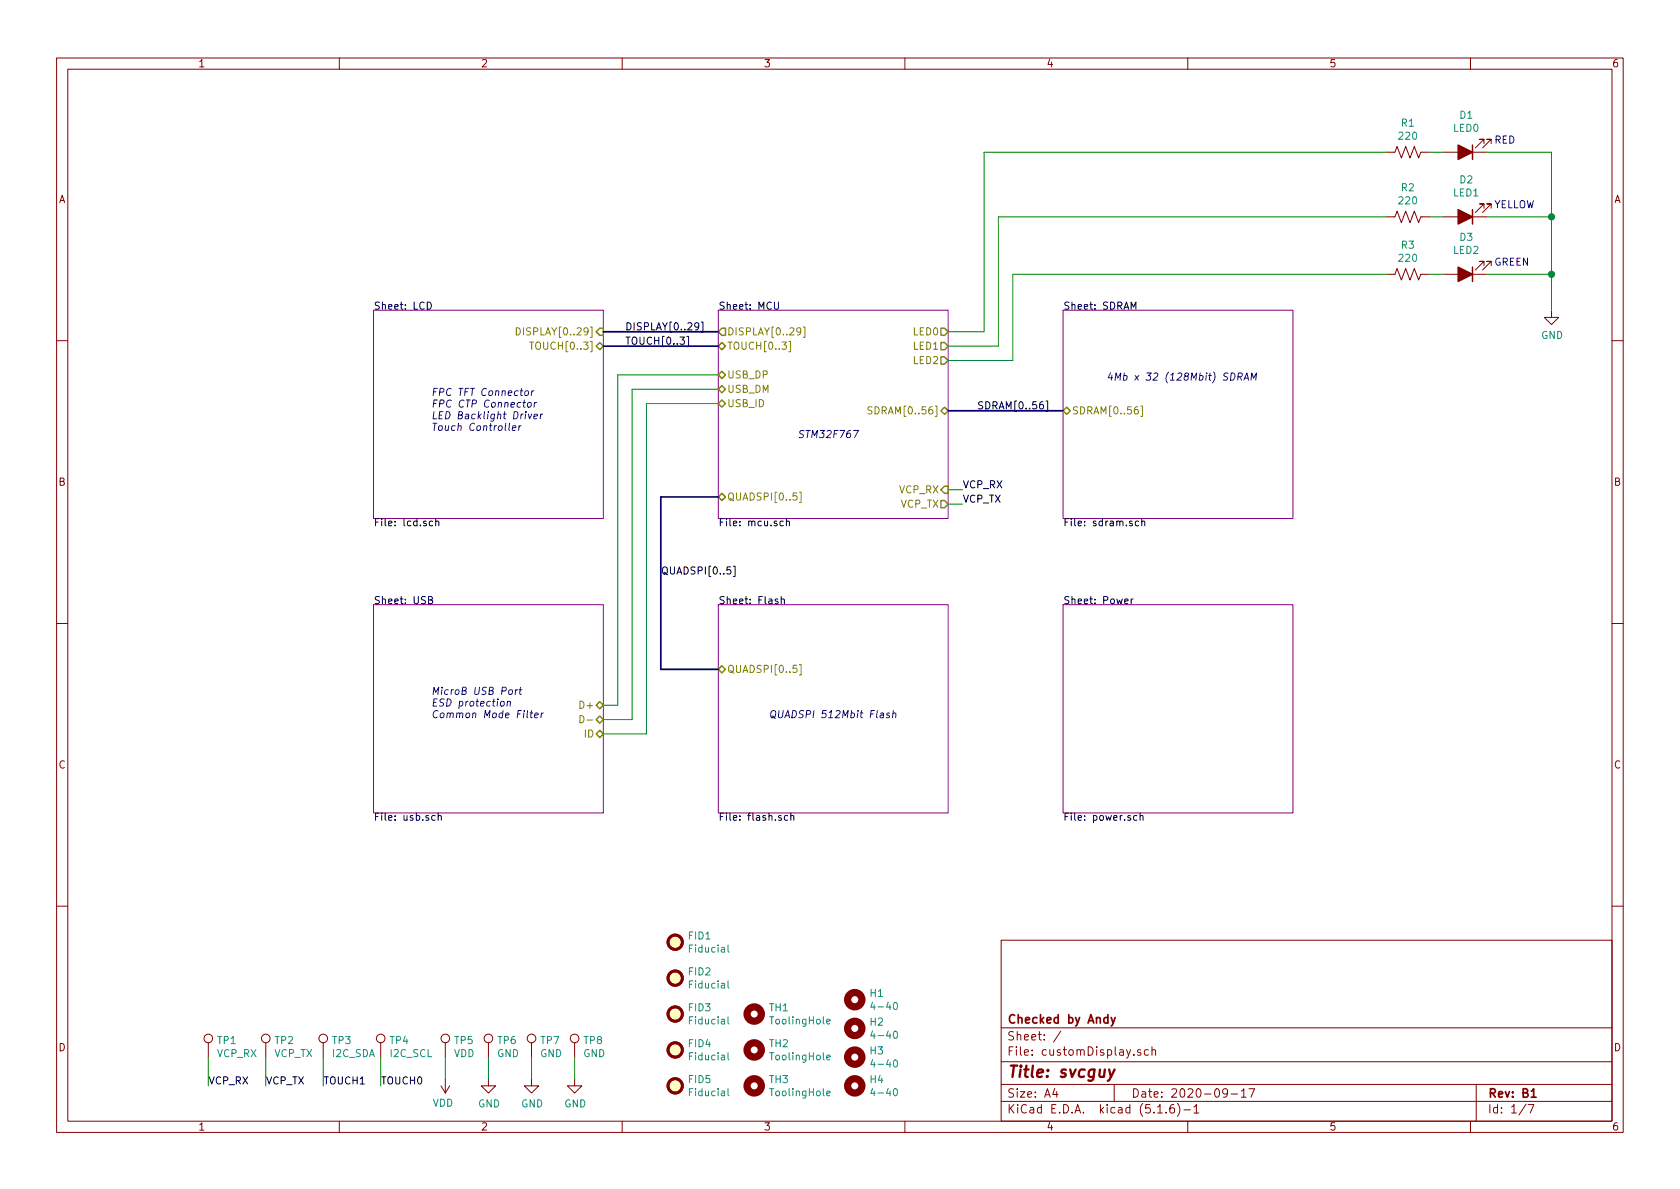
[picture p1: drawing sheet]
EESchema Schematic File Version 4
EELAYER 30 0
EELAYER END
$Descr A4 11693 8268
encoding utf-8
Sheet 1 7
Title "svcguy"
Date "2020-09-17"
Rev "B1"
Comp "Checked by Andy"
Comment1 ""
Comment2 ""
Comment3 ""
Comment4 ""
$EndDescr
$Sheet
S 5000 2150 1600 1450
U 5F50CA7C
F0 "MCU" 50
F1 "mcu.sch" 50
F2 "SDRAM[0..56]" B R 6600 2850 50 
F3 "QUADSPI[0..5]" B L 5000 3450 50 
F4 "DISPLAY[0..29]" O L 5000 2300 50 
F5 "TOUCH[0..3]" B L 5000 2400 50 
F6 "USB_DP" B L 5000 2600 50 
F7 "USB_DM" B L 5000 2700 50 
F8 "USB_ID" B L 5000 2800 50 
F9 "LED0" O R 6600 2300 50 
F10 "LED1" O R 6600 2400 50 
F11 "LED2" O R 6600 2500 50 
F12 "VCP_RX" I R 6600 3400 50 
F13 "VCP_TX" O R 6600 3500 50 
$EndSheet
$Sheet
S 7400 2150 1600 1450
U 5F50CAB7
F0 "SDRAM" 50
F1 "sdram.sch" 50
F2 "SDRAM[0..56]" B L 7400 2850 50 
$EndSheet
Wire Bus Line
	6600 2850 7400 2850
Text Label 6800 2850 0    50   ~ 0
SDRAM[0..56]
$Sheet
S 2600 2150 1600 1450
U 61AA3C24
F0 "LCD" 50
F1 "lcd.sch" 50
F2 "DISPLAY[0..29]" I R 4200 2300 50 
F3 "TOUCH[0..3]" B R 4200 2400 50 
$EndSheet
Wire Bus Line
	4200 2300 5000 2300
Wire Bus Line
	4200 2400 5000 2400
Text Label 4350 2300 0    50   ~ 0
DISPLAY[0..29]
Text Label 4350 2400 0    50   ~ 0
TOUCH[0..3]
$Sheet
S 5000 4200 1600 1450
U 61F63FC2
F0 "Flash" 50
F1 "flash.sch" 50
F2 "QUADSPI[0..5]" B L 5000 4650 50 
$EndSheet
Wire Bus Line
	5000 3450 4600 3450
Wire Bus Line
	4600 3450 4600 4650
Wire Bus Line
	4600 4650 5000 4650
Text Label 4600 4000 0    50   ~ 0
QUADSPI[0..5]
$Sheet
S 2600 4200 1600 1450
U 5F5FBAF1
F0 "USB" 50
F1 "usb.sch" 50
F2 "D+" B R 4200 4900 50 
F3 "D-" B R 4200 5000 50 
F4 "ID" B R 4200 5100 50 
$EndSheet
Wire Wire Line
	5000 2600 4300 2600
Wire Wire Line
	4300 2600 4300 4900
Wire Wire Line
	4300 4900 4200 4900
Wire Wire Line
	5000 2700 4400 2700
Wire Wire Line
	4400 2700 4400 5000
Wire Wire Line
	4400 5000 4200 5000
Wire Wire Line
	5000 2800 4500 2800
Wire Wire Line
	4500 2800 4500 5100
Wire Wire Line
	4500 5100 4200 5100
$Comp
L Mechanical:MountingHole H1
U 1 1
P 5950 6950
F 0 "H1" H 6050 6996 50  0000 L CNN
F 1 "4-40" H 6050 6905 50  0000 L CNN
F 2 "MountingHole:MountingHole_3.2mm_M3" H 5950 6950 50  0001 C CNN
F 3 "~" H 5950 6950 50  0001 C CNN
F 4 "DNP" H 5950 6950 50  0001 C CNN "LCSC"
F 5 "DNP" H 5950 6950 50  0001 C CNN "Digikey"
	1    5950 6950
	1    0    0    -1  
$EndComp
$Comp
L Mechanical:MountingHole H2
U 1 1
P 5950 7150
F 0 "H2" H 6050 7196 50  0000 L CNN
F 1 "4-40" H 6050 7105 50  0000 L CNN
F 2 "MountingHole:MountingHole_3.2mm_M3" H 5950 7150 50  0001 C CNN
F 3 "~" H 5950 7150 50  0001 C CNN
F 4 "DNP" H 5950 7150 50  0001 C CNN "LCSC"
F 5 "DNP" H 5950 7150 50  0001 C CNN "Digikey"
	1    5950 7150
	1    0    0    -1  
$EndComp
$Comp
L Mechanical:MountingHole H3
U 1 1
P 5950 7350
F 0 "H3" H 6050 7396 50  0000 L CNN
F 1 "4-40" H 6050 7305 50  0000 L CNN
F 2 "MountingHole:MountingHole_3.2mm_M3" H 5950 7350 50  0001 C CNN
F 3 "~" H 5950 7350 50  0001 C CNN
F 4 "DNP" H 5950 7350 50  0001 C CNN "LCSC"
F 5 "DNP" H 5950 7350 50  0001 C CNN "Digikey"
	1    5950 7350
	1    0    0    -1  
$EndComp
$Comp
L Mechanical:MountingHole H4
U 1 1
P 5950 7550
F 0 "H4" H 6050 7596 50  0000 L CNN
F 1 "4-40" H 6050 7505 50  0000 L CNN
F 2 "MountingHole:MountingHole_3.2mm_M3" H 5950 7550 50  0001 C CNN
F 3 "~" H 5950 7550 50  0001 C CNN
F 4 "DNP" H 5950 7550 50  0001 C CNN "LCSC"
F 5 "DNP" H 5950 7550 50  0001 C CNN "Digikey"
	1    5950 7550
	1    0    0    -1  
$EndComp
$Sheet
S 7400 4200 1600 1450
U 5F60D2EA
F0 "Power" 50
F1 "power.sch" 50
$EndSheet
$Comp
L Device:LED_ALT D1
U 1 1
P 10200 1050
F 0 "D1" H 10193 795 50  0000 C CNN
F 1 "LED0" H 10193 886 50  0000 C CNN
F 2 "jlcpcb_smt:LED_0603_1608Metric" H 10200 1050 50  0001 C CNN
F 3 "~" H 10200 1050 50  0001 C CNN
F 4 "C2286" H 10200 1050 50  0001 C CNN "LCSC"
F 5 "160-1447-1-ND" H 10200 1050 50  0001 C CNN "Digikey"
	1    10200 1050
	-1   0    0    1   
$EndComp
$Comp
L Device:R_US R1
U 1 1
P 9800 1050
F 0 "R1" V 9595 1050 50  0000 C CNN
F 1 "220" V 9686 1050 50  0000 C CNN
F 2 "jlcpcb_smt:R_0402_1005Metric" V 9840 1040 50  0001 C CNN
F 3 "~" H 9800 1050 50  0001 C CNN
F 4 "C25091" V 9800 1050 50  0001 C CNN "LCSC"
F 5 "311-220LRCT-ND" V 9800 1050 50  0001 C CNN "Digikey"
	1    9800 1050
	0    1    1    0   
$EndComp
Text Notes 10400 1000 0    50   ~ 0
RED
$Comp
L Device:LED_ALT D2
U 1 1
P 10200 1500
F 0 "D2" H 10193 1245 50  0000 C CNN
F 1 "LED1" H 10193 1336 50  0000 C CNN
F 2 "jlcpcb_smt:LED_0603_1608Metric" H 10200 1500 50  0001 C CNN
F 3 "~" H 10200 1500 50  0001 C CNN
F 4 "C72038" H 10200 1500 50  0001 C CNN "LCSC"
F 5 "160-1448-1-ND" H 10200 1500 50  0001 C CNN "Digikey"
	1    10200 1500
	-1   0    0    1   
$EndComp
Text Notes 10400 1450 0    50   ~ 0
YELLOW
$Comp
L Device:LED_ALT D3
U 1 1
P 10200 1900
F 0 "D3" H 10193 1645 50  0000 C CNN
F 1 "LED2" H 10193 1736 50  0000 C CNN
F 2 "jlcpcb_smt:LED_0603_1608Metric" H 10200 1900 50  0001 C CNN
F 3 "~" H 10200 1900 50  0001 C CNN
F 4 "C72043" H 10200 1900 50  0001 C CNN "LCSC"
F 5 "160-1446-1-ND" H 10200 1900 50  0001 C CNN "Digikey"
	1    10200 1900
	-1   0    0    1   
$EndComp
Text Notes 10400 1850 0    50   ~ 0
GREEN
$Comp
L Device:R_US R2
U 1 1
P 9800 1500
F 0 "R2" V 9595 1500 50  0000 C CNN
F 1 "220" V 9686 1500 50  0000 C CNN
F 2 "jlcpcb_smt:R_0402_1005Metric" V 9840 1490 50  0001 C CNN
F 3 "~" H 9800 1500 50  0001 C CNN
F 4 "C25091" V 9800 1500 50  0001 C CNN "LCSC"
F 5 "311-220LRCT-ND" V 9800 1500 50  0001 C CNN "Digikey"
	1    9800 1500
	0    1    1    0   
$EndComp
$Comp
L Device:R_US R3
U 1 1
P 9800 1900
F 0 "R3" V 9595 1900 50  0000 C CNN
F 1 "220" V 9686 1900 50  0000 C CNN
F 2 "jlcpcb_smt:R_0402_1005Metric" V 9840 1890 50  0001 C CNN
F 3 "~" H 9800 1900 50  0001 C CNN
F 4 "C25091" V 9800 1900 50  0001 C CNN "LCSC"
F 5 "311-220LRCT-ND" V 9800 1900 50  0001 C CNN "Digikey"
	1    9800 1900
	0    1    1    0   
$EndComp
$Comp
L power:GND #PWR01
U 1 1
P 10800 2150
F 0 "#PWR01" H 10800 1900 50  0001 C CNN
F 1 "GND" H 10805 1977 50  0000 C CNN
F 2 "" H 10800 2150 50  0001 C CNN
F 3 "" H 10800 2150 50  0001 C CNN
	1    10800 2150
	1    0    0    -1  
$EndComp
Wire Wire Line
	10350 1050 10800 1050
Wire Wire Line
	10800 1050 10800 1500
Wire Wire Line
	10350 1500 10800 1500
Connection ~ 10800 1500
Wire Wire Line
	10800 1500 10800 1900
Wire Wire Line
	10350 1900 10800 1900
Connection ~ 10800 1900
Wire Wire Line
	10800 1900 10800 2150
Wire Wire Line
	9950 1050 10050 1050
Wire Wire Line
	9950 1500 10050 1500
Wire Wire Line
	9950 1900 10050 1900
Wire Wire Line
	9650 1900 7050 1900
Wire Wire Line
	7050 1900 7050 2500
Wire Wire Line
	7050 2500 6600 2500
Wire Wire Line
	6950 1500 6950 2400
Wire Wire Line
	6950 2400 6600 2400
Wire Wire Line
	6950 1500 9650 1500
Wire Wire Line
	9650 1050 6850 1050
Wire Wire Line
	6850 1050 6850 2300
Wire Wire Line
	6850 2300 6600 2300
$Comp
L Mechanical:MountingHole TH1
U 1 1
P 5250 7050
F 0 "TH1" H 5350 7096 50  0000 L CNN
F 1 "ToolingHole" H 5350 7005 50  0000 L CNN
F 2 "jlcpcb_smt:JLC_TOOLING_HOLE" H 5250 7050 50  0001 C CNN
F 3 "~" H 5250 7050 50  0001 C CNN
F 4 "DNP" H 5250 7050 50  0001 C CNN "Digikey"
F 5 "DNP" H 5250 7050 50  0001 C CNN "LCSC"
	1    5250 7050
	1    0    0    -1  
$EndComp
$Comp
L Mechanical:MountingHole TH2
U 1 1
P 5250 7300
F 0 "TH2" H 5350 7346 50  0000 L CNN
F 1 "ToolingHole" H 5350 7255 50  0000 L CNN
F 2 "jlcpcb_smt:JLC_TOOLING_HOLE" H 5250 7300 50  0001 C CNN
F 3 "~" H 5250 7300 50  0001 C CNN
F 4 "DNP" H 5250 7300 50  0001 C CNN "Digikey"
F 5 "DNP" H 5250 7300 50  0001 C CNN "LCSC"
	1    5250 7300
	1    0    0    -1  
$EndComp
$Comp
L Mechanical:MountingHole TH3
U 1 1
P 5250 7550
F 0 "TH3" H 5350 7596 50  0000 L CNN
F 1 "ToolingHole" H 5350 7505 50  0000 L CNN
F 2 "jlcpcb_smt:JLC_TOOLING_HOLE" H 5250 7550 50  0001 C CNN
F 3 "~" H 5250 7550 50  0001 C CNN
F 4 "DNP" H 5250 7550 50  0001 C CNN "Digikey"
F 5 "DNP" H 5250 7550 50  0001 C CNN "LCSC"
	1    5250 7550
	1    0    0    -1  
$EndComp
$Comp
L Mechanical:Fiducial FID1
U 1 1
P 4700 6550
F 0 "FID1" H 4785 6596 50  0000 L CNN
F 1 "Fiducial" H 4785 6505 50  0000 L CNN
F 2 "Fiducial:Fiducial_1mm_Mask2mm" H 4700 6550 50  0001 C CNN
F 3 "~" H 4700 6550 50  0001 C CNN
F 4 "DNP" H 4700 6550 50  0001 C CNN "Digikey"
F 5 "DNP" H 4700 6550 50  0001 C CNN "LCSC"
	1    4700 6550
	1    0    0    -1  
$EndComp
$Comp
L Mechanical:Fiducial FID2
U 1 1
P 4700 6800
F 0 "FID2" H 4785 6846 50  0000 L CNN
F 1 "Fiducial" H 4785 6755 50  0000 L CNN
F 2 "Fiducial:Fiducial_1mm_Mask2mm" H 4700 6800 50  0001 C CNN
F 3 "~" H 4700 6800 50  0001 C CNN
F 4 "DNP" H 4700 6800 50  0001 C CNN "Digikey"
F 5 "DNP" H 4700 6800 50  0001 C CNN "LCSC"
	1    4700 6800
	1    0    0    -1  
$EndComp
$Comp
L Mechanical:Fiducial FID3
U 1 1
P 4700 7050
F 0 "FID3" H 4785 7096 50  0000 L CNN
F 1 "Fiducial" H 4785 7005 50  0000 L CNN
F 2 "Fiducial:Fiducial_1mm_Mask2mm" H 4700 7050 50  0001 C CNN
F 3 "~" H 4700 7050 50  0001 C CNN
F 4 "DNP" H 4700 7050 50  0001 C CNN "Digikey"
F 5 "DNP" H 4700 7050 50  0001 C CNN "LCSC"
	1    4700 7050
	1    0    0    -1  
$EndComp
$Comp
L Mechanical:Fiducial FID4
U 1 1
P 4700 7300
F 0 "FID4" H 4785 7346 50  0000 L CNN
F 1 "Fiducial" H 4785 7255 50  0000 L CNN
F 2 "Fiducial:Fiducial_1mm_Mask2mm" H 4700 7300 50  0001 C CNN
F 3 "~" H 4700 7300 50  0001 C CNN
F 4 "DNP" H 4700 7300 50  0001 C CNN "Digikey"
F 5 "DNP" H 4700 7300 50  0001 C CNN "LCSC"
	1    4700 7300
	1    0    0    -1  
$EndComp
$Comp
L Mechanical:Fiducial FID5
U 1 1
P 4700 7550
F 0 "FID5" H 4785 7596 50  0000 L CNN
F 1 "Fiducial" H 4785 7505 50  0000 L CNN
F 2 "Fiducial:Fiducial_1mm_Mask2mm" H 4700 7550 50  0001 C CNN
F 3 "~" H 4700 7550 50  0001 C CNN
F 4 "DNP" H 4700 7550 50  0001 C CNN "Digikey"
F 5 "DNP" H 4700 7550 50  0001 C CNN "LCSC"
	1    4700 7550
	1    0    0    -1  
$EndComp
Text Notes 3000 3000 0    50   Italic 0
FPC TFT Connector\nFPC CTP Connector\nLED Backlight Driver\nTouch Controller
Text Notes 3000 5000 0    50   Italic 0
MicroB USB Port\nESD protection\nCommon Mode Filter
Text Notes 5350 5000 0    50   Italic 0
QUADSPI 512Mbit Flash
Text Notes 7700 2650 0    50   Italic 0
4Mb x 32 (128Mbit) SDRAM
$Comp
L Connector:TestPoint TP8
U 1 1
P 4000 7350
F 0 "TP8" H 4058 7468 50  0000 L CNN
F 1 "GND" H 4058 7377 50  0000 L CNN
F 2 "Custom_KICAD:H9001-01" H 4200 7350 50  0001 C CNN
F 3 "https://cdn.harwin.com/pdfs/H9001.pdf" H 4200 7350 50  0001 C CNN
F 4 "DNP" H 4000 7350 50  0001 C CNN "LCSC"
F 5 "952-1450-ND" H 4000 7350 50  0001 C CNN "Digikey"
	1    4000 7350
	1    0    0    -1  
$EndComp
$Comp
L Connector:TestPoint TP7
U 1 1
P 3700 7350
F 0 "TP7" H 3758 7468 50  0000 L CNN
F 1 "GND" H 3758 7377 50  0000 L CNN
F 2 "TestPoint:TestPoint_THTPad_1.0x1.0mm_Drill0.5mm" H 3900 7350 50  0001 C CNN
F 3 "~" H 3900 7350 50  0001 C CNN
F 4 "DNP" H 3700 7350 50  0001 C CNN "LCSC"
F 5 "DNP" H 3700 7350 50  0001 C CNN "Digikey"
	1    3700 7350
	1    0    0    -1  
$EndComp
$Comp
L Connector:TestPoint TP6
U 1 1
P 3400 7350
F 0 "TP6" H 3458 7468 50  0000 L CNN
F 1 "GND" H 3458 7377 50  0000 L CNN
F 2 "TestPoint:TestPoint_THTPad_1.0x1.0mm_Drill0.5mm" H 3600 7350 50  0001 C CNN
F 3 "~" H 3600 7350 50  0001 C CNN
F 4 "DNP" H 3400 7350 50  0001 C CNN "LCSC"
F 5 "DNP" H 3400 7350 50  0001 C CNN "Digikey"
	1    3400 7350
	1    0    0    -1  
$EndComp
$Comp
L power:GND #PWR069
U 1 1
P 4000 7500
F 0 "#PWR069" H 4000 7250 50  0001 C CNN
F 1 "GND" H 4005 7327 50  0000 C CNN
F 2 "" H 4000 7500 50  0001 C CNN
F 3 "" H 4000 7500 50  0001 C CNN
	1    4000 7500
	1    0    0    -1  
$EndComp
Wire Wire Line
	4000 7350 4000 7500
Wire Wire Line
	3700 7350 3700 7500
Wire Wire Line
	3400 7350 3400 7500
$Comp
L power:GND #PWR068
U 1 1
P 3700 7500
F 0 "#PWR068" H 3700 7250 50  0001 C CNN
F 1 "GND" H 3705 7327 50  0000 C CNN
F 2 "" H 3700 7500 50  0001 C CNN
F 3 "" H 3700 7500 50  0001 C CNN
	1    3700 7500
	1    0    0    -1  
$EndComp
$Comp
L power:GND #PWR067
U 1 1
P 3400 7500
F 0 "#PWR067" H 3400 7250 50  0001 C CNN
F 1 "GND" H 3405 7327 50  0000 C CNN
F 2 "" H 3400 7500 50  0001 C CNN
F 3 "" H 3400 7500 50  0001 C CNN
	1    3400 7500
	1    0    0    -1  
$EndComp
$Comp
L Connector:TestPoint TP5
U 1 1
P 3100 7350
F 0 "TP5" H 3158 7468 50  0000 L CNN
F 1 "VDD" H 3158 7377 50  0000 L CNN
F 2 "TestPoint:TestPoint_THTPad_1.0x1.0mm_Drill0.5mm" H 3300 7350 50  0001 C CNN
F 3 "~" H 3300 7350 50  0001 C CNN
F 4 "DNP" H 3100 7350 50  0001 C CNN "LCSC"
F 5 "DNP" H 3100 7350 50  0001 C CNN "Digikey"
	1    3100 7350
	1    0    0    -1  
$EndComp
$Comp
L power:VDD #PWR066
U 1 1
P 3100 7500
F 0 "#PWR066" H 3100 7350 50  0001 C CNN
F 1 "VDD" H 3115 7673 50  0000 C CNN
F 2 "" H 3100 7500 50  0001 C CNN
F 3 "" H 3100 7500 50  0001 C CNN
	1    3100 7500
	-1   0    0    1   
$EndComp
Wire Wire Line
	3100 7350 3100 7500
Text Label 2650 7550 0    50   ~ 0
TOUCH0
$Comp
L Connector:TestPoint TP4
U 1 1
P 2650 7350
F 0 "TP4" H 2708 7468 50  0000 L CNN
F 1 "I2C_SCL" H 2708 7377 50  0000 L CNN
F 2 "TestPoint:TestPoint_THTPad_1.0x1.0mm_Drill0.5mm" H 2850 7350 50  0001 C CNN
F 3 "~" H 2850 7350 50  0001 C CNN
F 4 "DNP" H 2650 7350 50  0001 C CNN "LCSC"
F 5 "DNP" H 2650 7350 50  0001 C CNN "Digikey"
	1    2650 7350
	1    0    0    -1  
$EndComp
Wire Wire Line
	2650 7350 2650 7550
$Comp
L Connector:TestPoint TP3
U 1 1
P 2250 7350
F 0 "TP3" H 2308 7468 50  0000 L CNN
F 1 "I2C_SDA" H 2308 7377 50  0000 L CNN
F 2 "TestPoint:TestPoint_THTPad_1.0x1.0mm_Drill0.5mm" H 2450 7350 50  0001 C CNN
F 3 "~" H 2450 7350 50  0001 C CNN
F 4 "DNP" H 2250 7350 50  0001 C CNN "LCSC"
F 5 "DNP" H 2250 7350 50  0001 C CNN "Digikey"
	1    2250 7350
	1    0    0    -1  
$EndComp
Wire Wire Line
	2250 7350 2250 7550
Text Label 2250 7550 0    50   ~ 0
TOUCH1
Text Notes 5550 3050 0    50   Italic 0
STM32F767
$Comp
L Connector:TestPoint TP2
U 1 1
P 1850 7350
F 0 "TP2" H 1908 7468 50  0000 L CNN
F 1 "VCP_TX" H 1908 7377 50  0000 L CNN
F 2 "TestPoint:TestPoint_THTPad_1.0x1.0mm_Drill0.5mm" H 2050 7350 50  0001 C CNN
F 3 "~" H 2050 7350 50  0001 C CNN
F 4 "DNP" H 1850 7350 50  0001 C CNN "LCSC"
F 5 "DNP" H 1850 7350 50  0001 C CNN "Digikey"
	1    1850 7350
	1    0    0    -1  
$EndComp
$Comp
L Connector:TestPoint TP1
U 1 1
P 1450 7350
F 0 "TP1" H 1508 7468 50  0000 L CNN
F 1 "VCP_RX" H 1508 7377 50  0000 L CNN
F 2 "TestPoint:TestPoint_THTPad_1.0x1.0mm_Drill0.5mm" H 1650 7350 50  0001 C CNN
F 3 "~" H 1650 7350 50  0001 C CNN
F 4 "DNP" H 1450 7350 50  0001 C CNN "LCSC"
F 5 "DNP" H 1450 7350 50  0001 C CNN "Digikey"
	1    1450 7350
	1    0    0    -1  
$EndComp
Wire Wire Line
	1850 7350 1850 7550
Wire Wire Line
	1450 7350 1450 7550
Wire Wire Line
	6600 3400 6700 3400
Wire Wire Line
	6600 3500 6700 3500
Text Label 6700 3500 0    50   ~ 0
VCP_TX
Text Label 6700 3400 0    50   ~ 0
VCP_RX
Text Label 1850 7550 0    50   ~ 0
VCP_TX
Text Label 1450 7550 0    50   ~ 0
VCP_RX
$EndSCHEMATC
